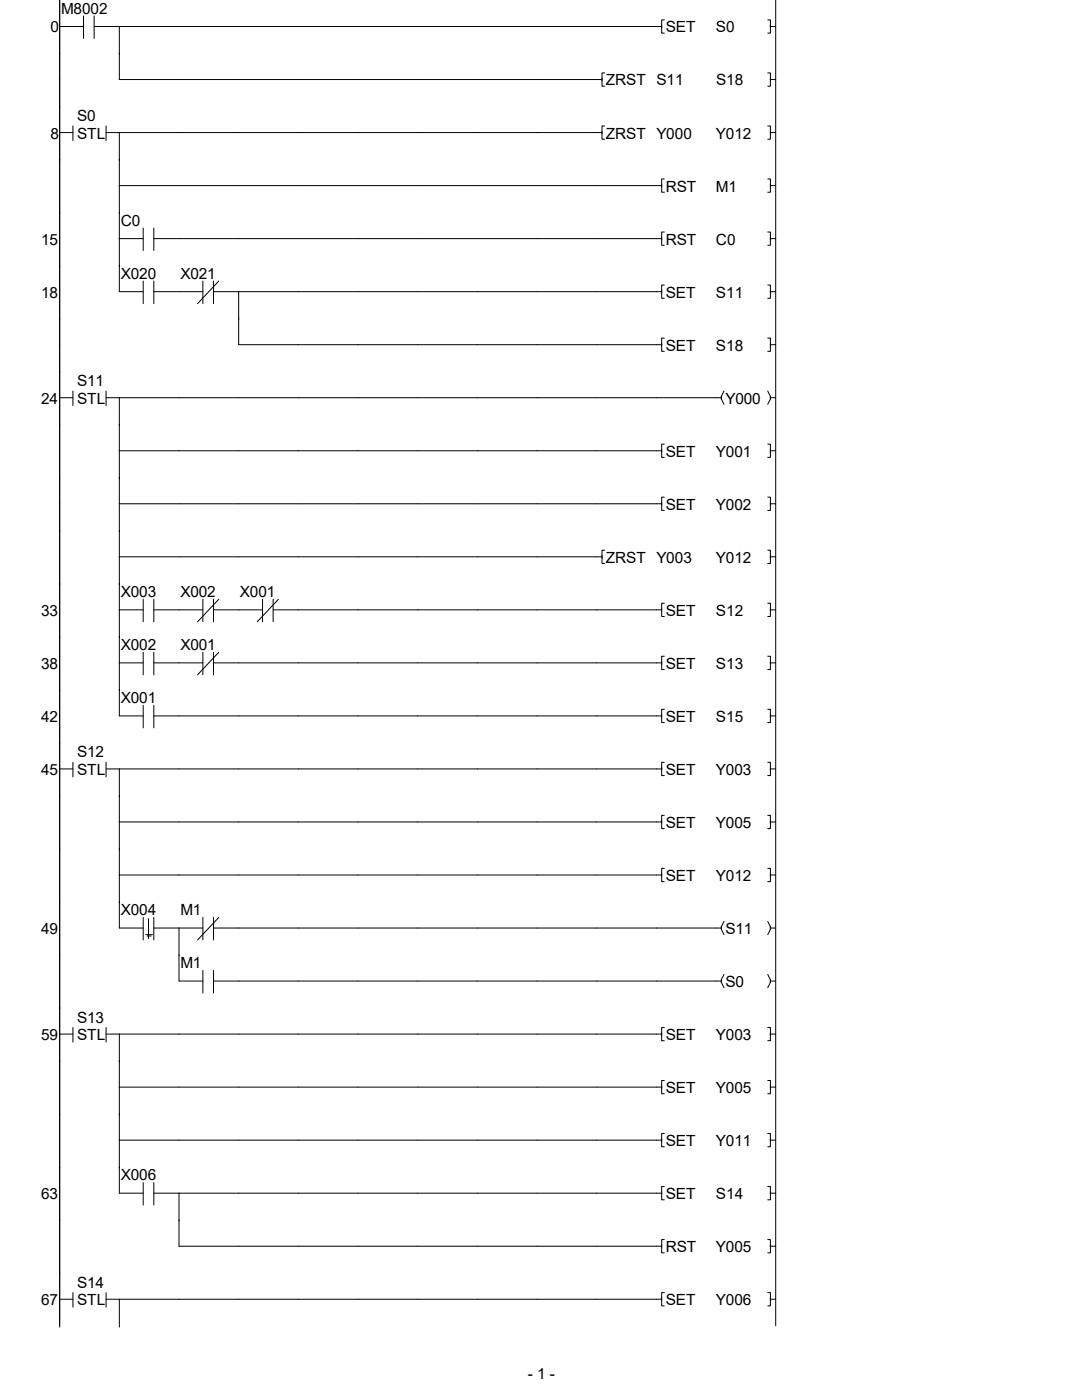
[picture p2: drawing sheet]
<svg xmlns="http://www.w3.org/2000/svg" width="216mm" height="279mm" viewBox="0 0 216 279" stroke-linecap="round" stroke-linejoin="round" font-family="sans-serif">
<g fill="none" stroke="#000" stroke-width=".2">
<path d="M11.9 0v264.8M11.9 5.3h4.8M16.7 3.2v4.5M18.8 5.3h113.2M18.8 3.2v4.5M23.8 5.3v10.6h96.3M120.1 15.6v1.6h.5M120.6 14.6h-.5v1.5M132 5v1.6h.6M132.6 4h-.6v1.6M153.2 4h.5v1.6M153.2 14.6h.5v1.5"/>
<path d="M153.7 5v1.6h-.5M153.7 15.6v1.6h-.5M153.7 5.3h1.1M153.7 15.9h1.1M154.8 0v264.6M11.9 26.5h2.7M14.6 25.1v2.9M21.2 25.1v2.9M21.2 26.5h98.9M23.8 26.5v31.7h4.8M23.8 37h108.2M120.1 26.2v1.6h.5"/>
<path d="M120.6 25.1h-.5v1.6M132 36.8v1.6h.6M132.6 35.7h-.6v1.6M153.2 25.1h.5v1.6M153.2 35.7h.5v1.6M153.7 26.2v1.6h-.5M153.7 36.8v1.6h-.5M153.7 26.5h1.1M153.7 37h1.1M23.8 47.6h4.8M28.6 45.5v4.5M28.6 56.1v4.5"/>
<path d="M30.7 47.6h101.3M30.7 45.5v4.5M30.7 56.1v4.5M30.7 58.2h9.8M40.5 56.1v4.5M42.6 58.2h89.4M42.6 56.1v4.5M43.7 56.1l-4.3 4.5M47.6 58.2v10.6h84.4M132 47.4v1.5h.6M132 57.9v1.6h.6M132.6 46.3h-.6v1.6"/>
<path d="M132.6 56.9h-.6v1.6M153.2 46.3h.5v1.6M153.2 56.9h.5v1.6M153.7 47.4v1.5h-.5M153.7 57.9v1.6h-.5M153.7 47.6h1.1M153.7 58.2h1.1M11.9 79.4h2.7M14.6 78.1v2.9M21.2 78.1v2.9M21.2 79.4h122.7M23.8 79.4v63.5h4.8"/>
<path d="M132 68.5v1.6h.6M132.6 67.5h-.6v1.6M143.9 79.1v.5l.6 1.1M144.5 78.1l-.6 1v.5M153.2 67.5h.5v1.6M153.2 78.1l.5 1v.5M153.7 68.5v1.6h-.5M153.7 79.1v.5l-.5 1.1M153.7 68.8h1.1M153.7 79.4h1.1M23.8 90h108.2M132 89.7v1.6h.6"/>
<path d="M132.6 88.6h-.6v1.6M132.6 99.2h-.6v1.6M153.2 88.6h.5v1.6M153.2 99.2h.5v1.6M153.7 89.7v1.6h-.5M153.7 90h1.1M23.8 100.5h108.2M23.8 111.1h96.3M28.6 119.6v4.5M30.7 119.6v4.5M40.5 119.6v4.5M42.6 119.6v4.5"/>
<path d="M43.7 119.6l-4.3 4.5M52.4 119.6v4.5M54.5 119.6v4.5M55.6 119.6l-4.3 4.5M120.1 110.9v1.5h.5M120.6 109.8h-.5v1.6M132 100.3v1.6h.6M153.2 109.8h.5v1.6M153.7 100.3v1.6h-.5M153.7 110.9v1.5h-.5M153.7 100.5h1.1M153.7 111.1h1.1"/>
<path d="M23.8 121.7h4.8M23.8 132.3h4.8M28.6 130.2v4.5M30.7 130.2v4.5M30.7 121.7h9.8M30.7 132.3h9.8M40.5 130.2v4.5M42.6 130.2v4.5M42.6 121.7h9.8M42.6 132.3h89.4M43.7 130.2l-4.3 4.5M54.5 121.7h77.5"/>
<path d="M132 121.4v1.6h.6M132 132v1.6h.6M132.6 120.4h-.6v1.6M132.6 131h-.6v1.6M153.2 120.4h.5v1.6M153.2 131h.5v1.6M153.7 121.4v1.6h-.5M153.7 132v1.6h-.5M153.7 121.7h1.1M153.7 132.3h1.1M11.9 153.5h2.7M14.6 152.1v2.9"/>
<path d="M21.2 152.1v2.9M21.2 153.5h110.8M23.8 153.5v31.7h4.8M28.6 140.8v4.5M30.7 140.8v4.5M30.7 142.9h101.3M132 142.6v1.6h.6M132 153.2v1.6h.6M132.6 141.6h-.6v1.5M132.6 152.1h-.6v1.6M153.2 141.6h.5v1.5M153.2 152.1h.5v1.6"/>
<path d="M153.7 142.6v1.6h-.5M153.7 153.2v1.6h-.5M153.7 142.9h1.1M153.7 153.5h1.1M23.8 164h108.2M23.8 174.6h108.2M132 163.8v1.6h.6M132 174.4v1.5h.6M132.6 162.7h-.6v1.6M132.6 173.3h-.6v1.6M153.2 162.7h.5v1.6M153.2 173.3h.5v1.6"/>
<path d="M153.7 163.8v1.6h-.5M153.7 174.4v1.5h-.5M153.7 164h1.1M153.7 174.6h1.1M28.6 183.1v4.5M29.1 186.5h1.3M29.4 186.8h.8M29.6 183.4v3.9M30.7 183.1v4.5M30.7 185.2h9.8M35.7 185.2v10.6h4.8M40.5 183.1v4.5"/>
<path d="M40.5 193.7v4.5M42.6 183.1v4.5M42.6 193.7v4.5M42.6 185.2h101.3M42.6 195.8h101.3M43.7 183.1l-4.3 4.5M143.9 184.9v.6l.6 1M143.9 195.5v.6l.6 1M144.5 183.9l-.6 1v.6M144.5 194.5l-.6 1v.6M153.2 183.9l.5 1v.6M153.2 194.5l.5 1v.6"/>
<path d="M153.7 184.9v.6l-.5 1M153.7 195.5v.6l-.5 1M153.7 185.2h1.1M153.7 195.8h1.1M11.9 206.4h2.7M14.6 205.1v2.9M21.2 205.1v2.9M21.2 206.4h110.8M23.8 206.4v31.7h4.8M23.8 217h108.2M132 206.1v1.6h.6M132 216.7v1.6h.6"/>
<path d="M132.6 205.1h-.6v1.5M132.6 215.6h-.6v1.6M153.2 205.1h.5v1.5M153.2 215.6h.5v1.6M153.7 206.1v1.6h-.5M153.7 216.7v1.6h-.5M153.7 206.4h1.1M153.7 217h1.1M23.8 227.5h108.2M28.6 236v4.5M30.7 236v4.5M30.7 238.1h101.3"/>
<path d="M35.7 238.1v10.6h96.3M132 227.3v1.6h.6M132 237.9v1.5h.6M132.6 226.2h-.6v1.6M132.6 236.8h-.6v1.6M153.2 226.2h.5v1.6M153.2 236.8h.5v1.6M153.7 227.3v1.6h-.5M153.7 237.9v1.5h-.5M153.7 227.5h1.1M153.7 238.1h1.1M11.9 259.3h2.7"/>
<path d="M14.6 258v2.9M21.2 258v2.9M21.2 259.3h110.8M23.8 259.3v5.5M132 248.4v1.6h.6M132 259v1.6h.6M132.6 247.4h-.6v1.6M132.6 258h-.6v1.6M153.2 247.4h.5v1.6M153.2 258h.5v1.6M153.7 248.4v1.6h-.5M153.7 259v1.6h-.5"/>
<path d="M153.7 248.7h1.1M153.7 259.3h1.1"/>
</g>
<g font-size="3.1">
<text x="12.2" y="2.8">M8002</text>
<text x="10.1" y="6.5">0</text>
<text x="132.8" y="6.5">SET</text>
<text x="142.9" y="6.5">S0</text>
<text x="120.9" y="17.1">ZRST S11</text>
<text x="142.9" y="17.1">S18</text>
<text x="10.1" y="27.6">8</text>
<text x="15.4" y="24.2">S0</text>
<text x="15.4" y="27.6">STL</text>
<text x="120.9" y="27.6">ZRST Y000</text>
<text x="142.9" y="27.6">Y012</text>
<text x="132.8" y="38.2">RST</text>
<text x="142.9" y="38.2">M1</text>
<text x="24.1" y="45.1">C0</text>
<text x="8.2" y="48.8">15</text>
<text x="132.8" y="48.8">RST</text>
<text x="142.9" y="48.8">C0</text>
<text x="8.2" y="59.4">18</text>
<text x="24.1" y="55.7">X020</text>
<text x="36" y="55.7">X021</text>
<text x="132.8" y="59.4">SET</text>
<text x="142.9" y="59.4">S11</text>
<text x="132.8" y="70">SET</text>
<text x="142.9" y="70">S18</text>
<text x="15.4" y="77.1">S11</text>
<text x="8.2" y="80.6">24</text>
<text x="15.4" y="80.6">STL</text>
<text x="144.7" y="80.6">Y000</text>
<text x="132.8" y="91.1">SET</text>
<text x="142.9" y="91.1">Y001</text>
<text x="132.8" y="101.7">SET</text>
<text x="142.9" y="101.7">Y002</text>
<text x="120.9" y="112.3">ZRST Y003</text>
<text x="142.9" y="112.3">Y012</text>
<text x="24.1" y="119.2">X003</text>
<text x="36" y="119.2">X002</text>
<text x="47.9" y="119.2">X001</text>
<text x="8.2" y="122.9">33</text>
<text x="132.8" y="122.9">SET</text>
<text x="142.9" y="122.9">S12</text>
<text x="24.1" y="129.8">X002</text>
<text x="36" y="129.8">X001</text>
<text x="8.2" y="133.5">38</text>
<text x="132.8" y="133.5">SET</text>
<text x="142.9" y="133.5">S13</text>
<text x="24.1" y="140.3">X001</text>
<text x="8.2" y="144.1">42</text>
<text x="132.8" y="144.1">SET</text>
<text x="142.9" y="144.1">S15</text>
<text x="8.2" y="154.6">45</text>
<text x="15.4" y="151.2">S12</text>
<text x="15.4" y="154.6">STL</text>
<text x="132.8" y="154.6">SET</text>
<text x="142.9" y="154.6">Y003</text>
<text x="132.8" y="165.2">SET</text>
<text x="142.9" y="165.2">Y005</text>
<text x="132.8" y="175.8">SET</text>
<text x="142.9" y="175.8">Y012</text>
<text x="24.1" y="182.7">X004</text>
<text x="36" y="182.7">M1</text>
<text x="8.2" y="186.4">49</text>
<text x="144.7" y="186.4">S11</text>
<text x="36" y="193.3">M1</text>
<text x="144.7" y="197">S0</text>
<text x="8.2" y="207.6">59</text>
<text x="15.4" y="204.1">S13</text>
<text x="15.4" y="207.6">STL</text>
<text x="132.8" y="207.6">SET</text>
<text x="142.9" y="207.6">Y003</text>
<text x="132.8" y="218.1">SET</text>
<text x="142.9" y="218.1">Y005</text>
<text x="132.8" y="228.7">SET</text>
<text x="142.9" y="228.7">Y011</text>
<text x="8.2" y="239.3">63</text>
<text x="24.1" y="235.6">X006</text>
<text x="132.8" y="239.3">SET</text>
<text x="142.9" y="239.3">S14</text>
<text x="132.8" y="249.9">RST</text>
<text x="142.9" y="249.9">Y005</text>
<text x="15.4" y="257">S14</text>
<text x="8.2" y="260.5">67</text>
<text x="15.4" y="260.5">STL</text>
<text x="132.8" y="260.5">SET</text>
<text x="142.9" y="260.5">Y006</text>
<text x="105.3" y="275.3">- 1 -</text>
</g>
</svg>
